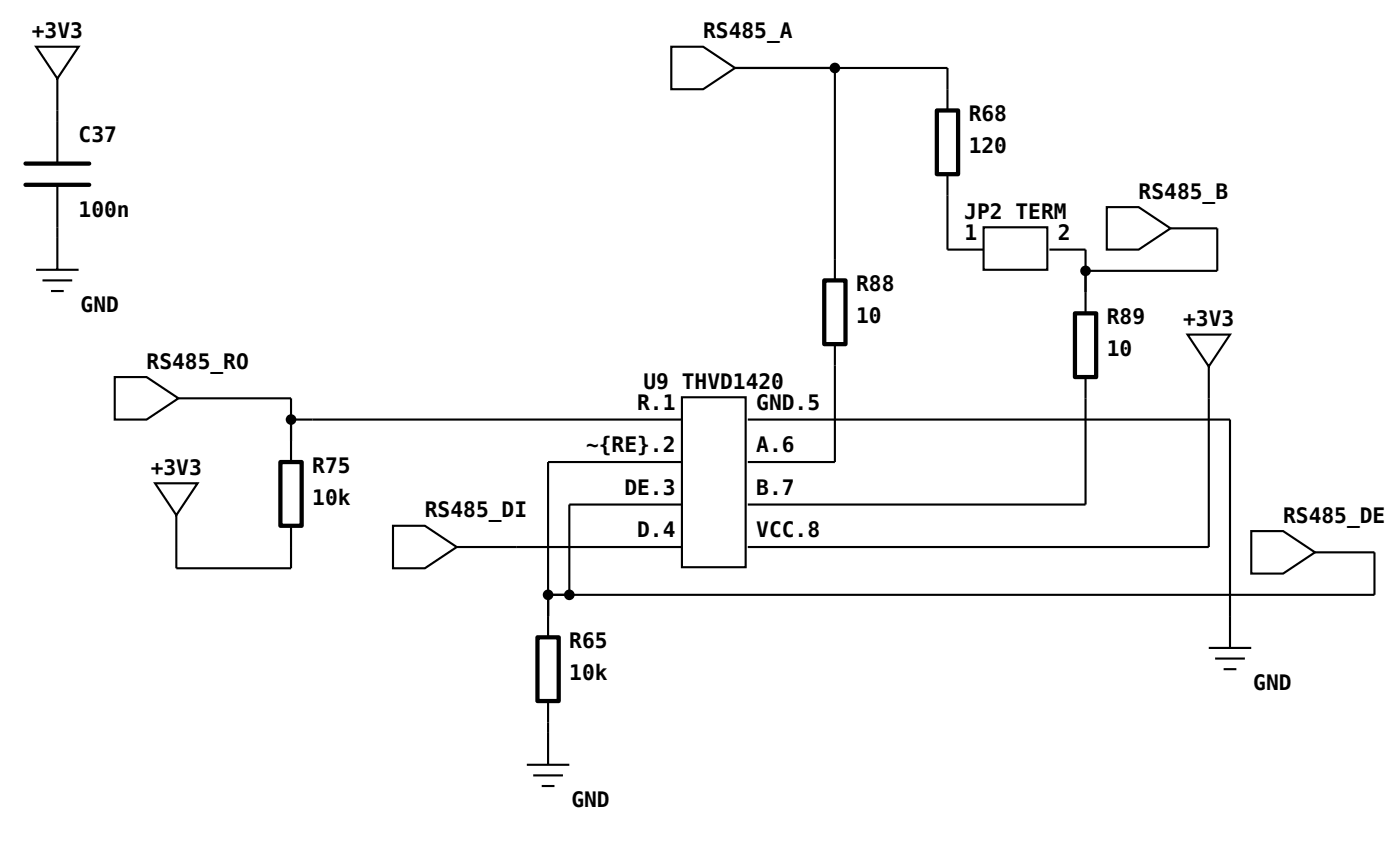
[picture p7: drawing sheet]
<svg xmlns="http://www.w3.org/2000/svg" width="174mm" height="106mm" viewBox="0 0 174 106" stroke-linecap="round" stroke-linejoin="round" font-family="sans-serif">
<g fill="none" stroke="#000" stroke-width=".26">
<path d="M4.5 5.8h5.3l-2.7 4zM7.1 9.8v10.6M83.6 5.8h4l3.9 2.7-3.9 2.6h-4zM91.5 8.5h26.5v5.3M104 8.5v26.4M4.5 33.6h5.3M5.3 34.9h3.7M6.3 36.2h1.6M7.1 23v10.6M118 21.7v9.4h4.5M122.5 28.3h7.9v5.3h-7.9zM130.7 31.1h4.5v7.9"/>
<path d="M137.8 25.8h4l4 2.6-4 2.7h-4zM145.8 28.4h5.8v5.3h-16.4M14.3 47h4l3.9 2.6-3.9 2.7h-4zM22.2 49.6h14v7.9M36.2 52.3h48.7M84.9 49.5h8v21.1h-8zM84.9 57.5h-16.6v21.9M93.1 52.3h60.1v28.4M104 42.9v14.6h-10.9M135.2 47v15.8h-42.1M147.9 41.7h5.3l-2.7 3.9zM150.5 45.6v22.5h-57.4"/>
<path d="M19.3 60.2h5.3l-2.6 4zM22 64.2v6.6h14.2v-5.3M48.9 65.5h4l4 2.6-4 2.7h-4zM56.9 68.1h28M84.9 62.8h-14v11.3M155.8 66.1h4l4 2.7-4 2.6h-4zM163.8 68.8h7.4v5.3h-102.9M65.6 95.2h5.3M66.4 96.6h3.7M67.5 97.9h1.6M68.3 87.3v7.9M150.5 80.7h5.3"/>
<path d="M151.3 82h3.7M152.4 83.3h1.6"/>
</g>
<path d="M116.7 13.8h2.6v7.9h-2.6zM3.2 20.4h7.9M3.2 23h7.9M102.7 34.9h2.6v8h-2.6zM133.9 39h2.6v8h-2.6zM34.9 57.5h2.7v8h-2.7zM66.9 79.4h2.7v7.9h-2.7z" fill="none" stroke="#000" stroke-width=".53"/>
<g fill="#000" stroke="#000" stroke-width=".26">
<circle cx="104" cy="8.5" r=".53"/>
<circle cx="135.2" cy="33.7" r=".53"/>
<circle cx="36.2" cy="52.3" r=".53"/>
<circle cx="68.3" cy="74.1" r=".53"/>
<circle cx="70.9" cy="74.1" r=".53"/>
</g>
<g font-size="2.6">
<text x="4" y="4.8">+3V3</text>
<text x="87.6" y="4.8">RS485_A</text>
<text x="9.8" y="17.7">C37</text>
<text x="120.6" y="15.1">R68</text>
<text x="120.6" y="19.1">120</text>
<text x="9.8" y="27">100n</text>
<text x="120.1" y="27.3">JP2 TERM</text>
<text x="120.1" y="29.9">1</text>
<text x="131.8" y="29.9">2</text>
<text x="141.8" y="24.7">RS485_B</text>
<text x="10" y="38.9">GND</text>
<text x="106.6" y="36.2">R88</text>
<text x="106.6" y="40.2">10</text>
<text x="137.8" y="40.3">R89</text>
<text x="147.4" y="40.6">+3V3</text>
<text x="18.3" y="45.9">RS485_RO</text>
<text x="137.8" y="44.3">10</text>
<text x="79.4" y="51.1">R.1</text>
<text x="80.1" y="48.4">U9 THVD1420</text>
<text x="94.2" y="51.1">GND.5</text>
<text x="18.8" y="59.1">+3V3</text>
<text x="38.9" y="58.9">R75</text>
<text x="73" y="56.4">~{RE}.2</text>
<text x="94.2" y="56.4">A.6</text>
<text x="38.9" y="62.8">10k</text>
<text x="52.9" y="64.4">RS485_DI</text>
<text x="77.8" y="61.6">DE.3</text>
<text x="94.2" y="61.6">B.7</text>
<text x="159.8" y="65.1">RS485_DE</text>
<text x="79.4" y="66.9">D.4</text>
<text x="94.2" y="66.9">VCC.8</text>
<text x="70.9" y="80.7">R65</text>
<text x="70.9" y="84.7">10k</text>
<text x="156.1" y="86">GND</text>
<text x="71.2" y="100.5">GND</text>
</g>
</svg>
